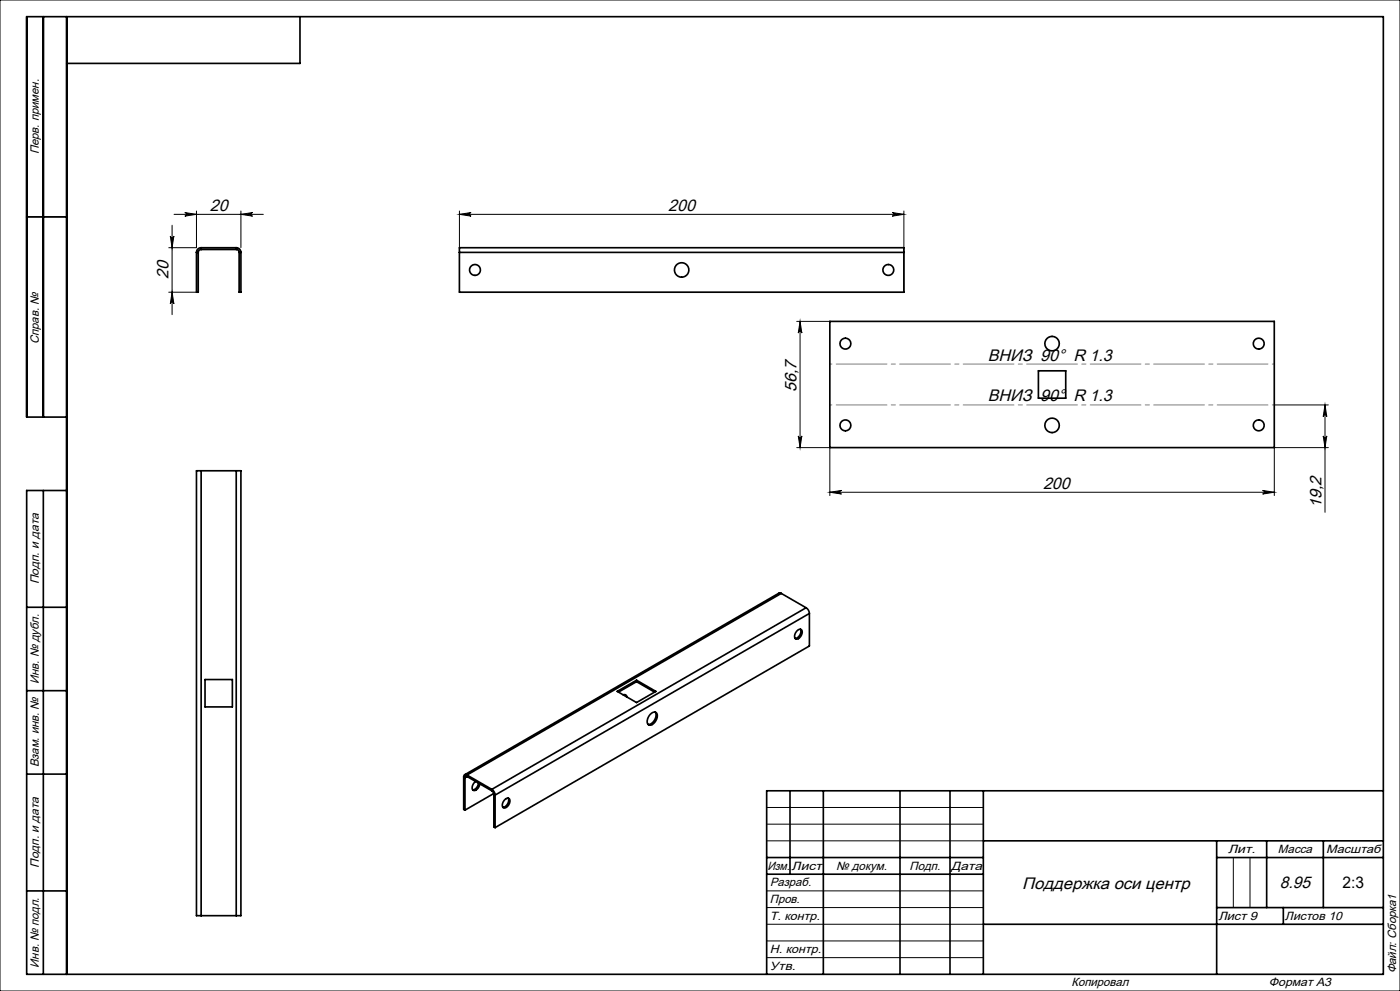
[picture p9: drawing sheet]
<svg xmlns="http://www.w3.org/2000/svg" width="420mm" height="297mm" viewBox="0 0 420 297" stroke-linecap="round" stroke-linejoin="round" font-family="sans-serif">
<g fill="none" stroke="#000" stroke-width=".3">
<path d="M0 0h420v297h-420zM8 65h12M51.1 70.7a.54 .54 0 0 0 .5 .6 .54 .54 0 0 0 .6-.6l-.6 3.5zM51.6 67.5v26.8M52.2 64.2h26.8M55.4 63.7l3.5 .5-3.5 .6a.54 .54 0 0 0 .6-.6 .54 .54 0 0 0-.6-.5zM58.9 63.2v11h-8.3M72.3 63.2v11M72.3 64.2l3.5-.5a.54 .54 0 0 0-.5 .5 .54 .54 0 0 0 .5 .6zM137.8 64.2h133.4M137.8 63.2v24.4M137.8 64.2l3.5-.5a.54 .54 0 0 0-.5 .5 .54 .54 0 0 0 .5 .6z"/>
<path d="M267.7 63.7l3.5 .5-3.5 .6a.54 .54 0 0 0 .5-.6 .54 .54 0 0 0-.5-.5zM271.2 63.2v24.4M50.6 87.6h8.3M51.6 87.6l.6 3.5a.54 .54 0 0 0-.6-.5 .54 .54 0 0 0-.5 .5zM239 96.3h9.9M240 96.3v37.8M240 96.3l.6 3.5a.54 .54 0 0 0-.6-.5 .54 .54 0 0 0-.5 .5zM239 134.1l10 .1v14.3M239.5 130.6a.54 .54 0 0 0 .5 .6 .54 .54 0 0 0 .6-.6l-.6 3.5zM382.3 121.4h16.2M397 130.6a.54 .54 0 0 0 .5 .6 .54 .54 0 0 0 .5-.6l-.5 3.5zM397.5 121.4l.5 3.5a.54 .54 0 0 0-.5-.6 .54 .54 0 0 0-.5 .6z"/>
<path d="M397.5 121.4v32.1M398.5 134.1l-16.2 .1v14.3M249 147.5l3.5-.5a.54 .54 0 0 0-.6 .5 .54 .54 0 0 0 .6 .6zM249 147.5h133.3M378.8 147l3.5 .5-3.5 .6a.54 .54 0 0 0 .5-.6 .54 .54 0 0 0-.5-.5zM230 242h65M230 247h65M230 252h65M370 257v15M375 257v15M230 267h65M230 272h65"/>
<path d="M230 277h65M230 282h65M230 287h65"/>
</g>
<g fill="none" stroke="#000" stroke-width=".5">
<path d="M13 5v120M20 5v287M90 5v14h-70M8 65h12M58.9 75.6h.6M58.9 75.6v12h.6v-12M60.3 74.8a.87 .87 0 0 0-.8 .8M60.3 74.2a1.4 1.4 0 0 0-1.4 1.4M60.3 74.2v.6M60.3 74.2h10.6M60.3 74.8h10.6M70.9 74.8a.87 .87 0 0 1 .8 .8"/>
<path d="M70.9 74.2a1.4 1.4 0 0 1 1.4 1.4M70.9 74.2v.6M71.7 75.6h.6M71.7 75.6v12h.6v-12M137.8 75.6v-1.4h133.4v1.4M137.8 75.6h133.4M137.8 75.6v12h133.4v-12M249 96.3h133.3v37.8h-133.3zM311.5 111.1h8.2v8.2h-8.2zM20 125h-12v-120h407v287h-407v-145h12M13 147v145M60.3 141.1h-1.4v133.3h1.4"/>
<path d="M60.3 141.1v133.3M60.3 141.1h10.6M70.9 141.1h1.4v133.3h-1.4M70.9 141.1v133.3M234.4 177.8h-.7l-94.3 54.4M234.4 177.8l-94.3 54.5M234.4 177.8l7.4 4.3M8 182h12M239 189.2a.89 .89 0 0 1 1.3-.6 .89 .89 0 0 1 .3 1.3l-.7 1.2a.82 .82 0 0 1-1.1 .4 .82 .82 0 0 1-.4-1.1zM240.1 188.6a2.1 2.1 0 0 1-1.6 2.7M241.8 182.1a2.19 2.19 0 0 1 1 1.8M241.8 182.1l-94.3 54.5"/>
<path d="M242.8 183.9l-94.3 54.4M242.8 183.9v9.7l-94.3 54.4M8 207h12M61.5 203.7h8.2v8.2h-8.2zM185.2 207.2l5.8-3.3 5.8 3.3-5.8 3.4zM186.9 208.2h.3a.82 .82 0 0 1 .9 .7M187.5 208.2l.2 .5M191 203.9v.4M191 204.3l-5.5 3.1M191 204.3l5.4 3.1M195.1 214.1a1.14 1.14 0 0 1 1.6-.6 1.14 1.14 0 0 1 .4 1.6 2.43 2.43 0 0 1-2.5 2.2 2.28 2.28 0 0 1 .5-3.2zM196.6 213.4a2.72 2.72 0 0 1-2.2 3.7"/>
<path d="M8 232h12M139.1 232.8l.4 .3M139.1 232.8v9.8l.4 .2M139.5 233.1v9.7M140.1 232.3a.6 .6 0 0 0-.7-.1 .6 .6 0 0 0-.3 .6M140.1 232.7a.37 .37 0 0 0-.4 0 .37 .37 0 0 0-.2 .4M140.1 232.3l7.4 4.3M140.1 232.7l7.4 4.3M140.1 232.3v.4M140.1 232.7l-.6 .4M142.7 234.2a2.08 2.08 0 0 0-.8 2.6 1.8 1.8 0 0 0 2-1.9M143.6 234.7a2.15 2.15 0 0 1-1.8 2"/>
<path d="M147.5 236.6a2.19 2.19 0 0 1 1 1.7M147.5 237l.7 1.1M147.5 236.6v.4M148.1 237.8l-8.6 5M148.2 238.1l.3 .2M148.2 238.1v9.7l.3 .2M148.5 238.3v9.7M151.5 239.6a.82 .82 0 0 1 1.1-.4 .82 .82 0 0 1 .4 1.1 1.58 1.58 0 0 1-2.2 1.6v-1.1zM152.4 239.2a2.1 2.1 0 0 1-1.5 2.7M237 237v25M247 237v55M270 237v55"/>
<path d="M285 237v55M295 237v55M415 237h-185v55M230 257h65M295 252h120M365 252v40M365 257h50M380 252v20M397 252v20M8 267h12M60.3 274.4h10.6M230 262h65"/>
<path d="M295 277h120M365 272h50M385 272v5"/>
<circle cx="142.5" cy="80.9" r="1.63"/>
<circle cx="204.5" cy="80.9" r="2.17"/>
<circle cx="266.5" cy="80.9" r="1.63"/>
<circle cx="253.6" cy="103" r="1.63"/>
<circle cx="315.6" cy="103" r="2.17"/>
<circle cx="377.6" cy="103" r="1.63"/>
<circle cx="253.6" cy="127.5" r="1.63"/>
<circle cx="315.6" cy="127.5" r="2.17"/>
<circle cx="377.6" cy="127.5" r="1.63"/>
</g>
<path d="M249 109.1h133.3M382.3 121.4h-133.3" fill="none" stroke="#808080" stroke-width=".3" stroke-dasharray="15.2 1.3 1.3 1.3" stroke-dashoffset="-1.9"/>
<g fill="#000">
<path d="M51.1 70.7a.54 .54 0 0 0 .5 .6 .54 .54 0 0 0 .6-.6l-.6 3.5zM51.6 87.6l.6 3.5a.54 .54 0 0 0-.6-.5 .54 .54 0 0 0-.5 .5zM397.5 121.4l.5 3.5a.54 .54 0 0 0-.5-.6 .54 .54 0 0 0-.5 .6zM397 130.6a.54 .54 0 0 0 .5 .6 .54 .54 0 0 0 .5-.6l-.5 3.5z"/>
<path d="M72.3 64.2l3.5-.5a.54 .54 0 0 0-.5 .5 .54 .54 0 0 0 .5 .6zM55.4 63.7l3.5 .5-3.5 .6a.54 .54 0 0 0 .6-.6 .54 .54 0 0 0-.6-.5zM378.8 147l3.5 .5-3.5 .6a.54 .54 0 0 0 .5-.6 .54 .54 0 0 0-.5-.5zM249 147.5l3.5-.5a.54 .54 0 0 0-.6 .5 .54 .54 0 0 0 .6 .6z"/>
<path d="M137.8 64.2l3.5-.5a.54 .54 0 0 0-.5 .5 .54 .54 0 0 0 .5 .6zM267.7 63.7l3.5 .5-3.5 .6a.54 .54 0 0 0 .5-.6 .54 .54 0 0 0-.5-.5z"/>
<path d="M239.5 130.6a.54 .54 0 0 0 .5 .6 .54 .54 0 0 0 .6-.6l-.6 3.5zM240 96.3l.6 3.5a.54 .54 0 0 0-.6-.5 .54 .54 0 0 0-.5 .5z"/>
</g>
<g font-size="5">
<text x="62.9" y="63.2">20</text>
<text x="200.5" y="63.2">200</text>
<text x="50.5" y="83.6" transform="rotate(-90 50.5 83.6)">20</text>
<text x="296.4" y="108">ВНИЗ 90° R 1.3</text>
<text x="238.9" y="117.5" transform="rotate(-90 238.9 117.5)">56,7</text>
<text x="296.4" y="120.3">ВНИЗ 90° R 1.3</text>
<text x="312.9" y="146.4">200</text>
<text x="396.4" y="152.2" transform="rotate(-90 396.4 152.2)">19,2</text>
<text x="306.7" y="266.4">Поддержка оси центр</text>
<text x="383.9" y="266">8.95</text>
</g>
<text font-size="4.8" x="402.8" y="266">2:3</text>
<g font-size="3.6">
<text x="11.6" y="46.3" transform="rotate(-90 11.6 46.3)">Перв. примен.</text>
<text x="11.6" y="103.2" transform="rotate(-90 11.6 103.2)">Справ. №</text>
<text x="11.6" y="175.1" transform="rotate(-90 11.6 175.1)">Подп. и дата</text>
<text x="11.6" y="205" transform="rotate(-90 11.6 205)">Инв. № дубл.</text>
<text x="11.6" y="230" transform="rotate(-90 11.6 230)">Взам. инв. №</text>
<text x="368.4" y="255.6">Лит.</text>
<text x="383.4" y="255.6">Масса</text>
<text x="397.8" y="255.6">Масштаб</text>
<text x="11.6" y="260.1" transform="rotate(-90 11.6 260.1)">Подп. и дата</text>
<text x="230.2" y="260.6">Изм.</text>
<text x="237.5" y="260.6">Лист</text>
<text x="250.9" y="260.6">№ докум.</text>
<text x="272.9" y="260.6">Подп.</text>
<text x="285.4" y="260.6">Дата</text>
<text x="231" y="265.6">Разраб.</text>
<text x="231" y="275.6">Т. контр.</text>
<text x="231" y="270.6">Пров.</text>
<text x="365.5" y="275.6">Лист 9</text>
<text x="385.5" y="275.6">Листов 10</text>
<text x="231" y="285.6">Н. контр.</text>
<text x="11.6" y="290" transform="rotate(-90 11.6 290)">Инв. № подл.</text>
<text x="231" y="290.6">Утв.</text>
<text x="418.9" y="291.7" transform="rotate(-90 418.9 291.7)">Файл: Сборка1</text>
<text x="321.5" y="295.6">Копировал</text>
<text x="380.7" y="295.6">Формат А3</text>
</g>
</svg>
